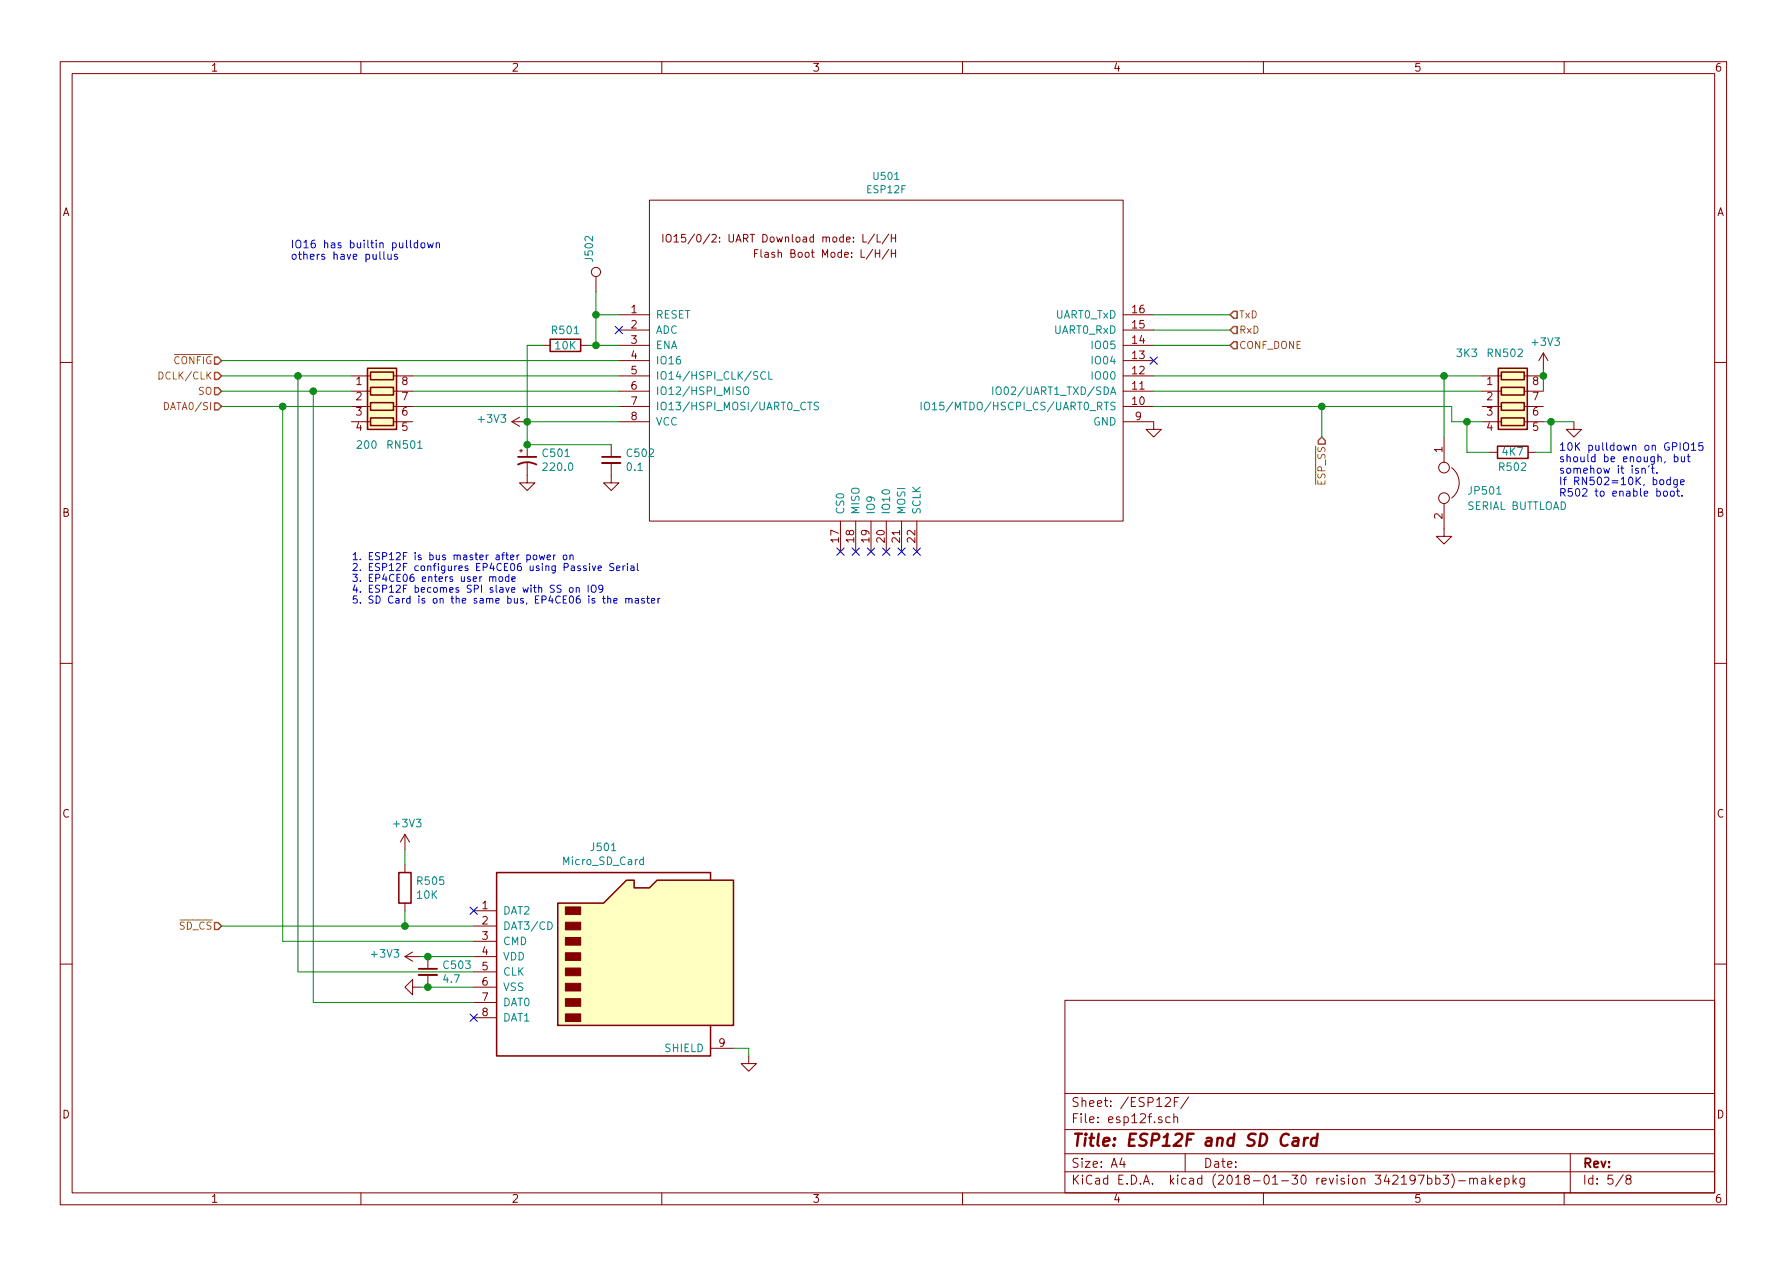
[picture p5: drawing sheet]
EESchema Schematic File Version 4
LIBS:shadok-cache
EELAYER 26 0
EELAYER END
$Descr A4 11693 8268
encoding utf-8
Sheet 5 8
Title "ESP12F and SD Card"
Date ""
Rev ""
Comp ""
Comment1 ""
Comment2 ""
Comment3 ""
Comment4 ""
$EndDescr
$Comp
L esp12f:ESP12F U501
U 1 1
P 5750 2300
F 0 "U501" H 5800 3459 47  0000 C CNN
F 1 "ESP12F" H 5800 3372 47  0000 C CNN
F 2 "ESP8266:ESP-12E_SMD" H 5750 2300 47  0001 C CNN
F 3 "" H 5750 2300 47  0001 C CNN
	1    5750 2300
	1    0    0    -1  
$EndComp
Wire Wire Line
	4050 2750 3450 2750
Wire Wire Line
	3450 2750 3450 2250
Wire Wire Line
	4050 2050 3900 2050
$Comp
L power:+3V3 #PWR0503
U 1 1
P 3450 2750
F 0 "#PWR0503" H 3450 2600 50  0001 C CNN
F 1 "+3V3" V 3465 2878 50  0000 L CNN
F 2 "" H 3450 2750 50  0001 C CNN
F 3 "" H 3450 2750 50  0001 C CNN
	1    3450 2750
	0    -1   -1   0   
$EndComp
$Comp
L device:R R501
U 1 1
P 3700 2250
F 0 "R501" V 3600 2250 50  0000 C CNN
F 1 "10K" V 3700 2250 50  0000 C CNN
F 2 "Resistors_SMD:R_0603" V 3630 2250 50  0001 C CNN
F 3 "" H 3700 2250 50  0001 C CNN
	1    3700 2250
	0    1    1    0   
$EndComp
Wire Wire Line
	4050 2250 3900 2250
Wire Wire Line
	3550 2250 3450 2250
NoConn ~ 4050 2150
Text HLabel 1450 2450 0    47   Input ~ 0
DCLK/CLK
Text HLabel 1450 2550 0    47   Input ~ 0
SO
Text HLabel 1450 2650 0    47   Input ~ 0
DATA0/SI
$Comp
L device:CP1_Small C501
U 1 1
P 3450 3000
F 0 "C501" H 3541 3046 50  0000 L CNN
F 1 "220.0" H 3541 2955 50  0000 L CNN
F 2 "Capacitors_Tantalum_SMD:CP_Tantalum_Case-D_EIA-7343-31_Reflow" H 3450 3000 50  0001 C CNN
F 3 "" H 3450 3000 50  0001 C CNN
	1    3450 3000
	1    0    0    -1  
$EndComp
$Comp
L device:C_Small C502
U 1 1
P 4000 3000
F 0 "C502" H 4092 3046 50  0000 L CNN
F 1 "0.1" H 4092 2955 50  0000 L CNN
F 2 "Capacitors_SMD:C_0603" H 4000 3000 50  0001 C CNN
F 3 "" H 4000 3000 50  0001 C CNN
	1    4000 3000
	1    0    0    -1  
$EndComp
$Comp
L power:GND #PWR0504
U 1 1
P 3450 3100
F 0 "#PWR0504" H 3450 2850 50  0001 C CNN
F 1 "GND" H 3455 2927 50  0001 C CNN
F 2 "" H 3450 3100 50  0001 C CNN
F 3 "" H 3450 3100 50  0001 C CNN
	1    3450 3100
	1    0    0    -1  
$EndComp
$Comp
L power:GND #PWR0505
U 1 1
P 4000 3100
F 0 "#PWR0505" H 4000 2850 50  0001 C CNN
F 1 "GND" H 4150 3000 50  0001 C CNN
F 2 "" H 4000 3100 50  0001 C CNN
F 3 "" H 4000 3100 50  0001 C CNN
	1    4000 3100
	1    0    0    -1  
$EndComp
Wire Wire Line
	3450 2750 3450 2900
Wire Wire Line
	3450 2900 4000 2900
Connection ~ 3450 2750
Connection ~ 3450 2900
Wire Wire Line
	4050 2350 1450 2350
Text HLabel 1450 2350 0    47   Input ~ 0
~CONFIG
Wire Wire Line
	7550 2250 8050 2250
Text HLabel 8050 2250 2    47   Input ~ 0
CONF_DONE
Wire Wire Line
	7550 2050 8050 2050
Wire Wire Line
	7550 2150 8050 2150
Text HLabel 8050 2050 2    47   Input ~ 0
TxD
Text HLabel 8050 2150 2    47   Input ~ 0
RxD
Text HLabel 8650 2850 3    47   Input ~ 0
~ESP_SS
Wire Wire Line
	7550 2650 8650 2650
Wire Wire Line
	7550 2450 9450 2450
$Comp
L power:GND #PWR0506
U 1 1
P 7550 2750
F 0 "#PWR0506" H 7550 2500 50  0001 C CNN
F 1 "GND" H 7700 2650 50  0001 C CNN
F 2 "" H 7550 2750 50  0001 C CNN
F 3 "" H 7550 2750 50  0001 C CNN
	1    7550 2750
	1    0    0    -1  
$EndComp
$Comp
L device:Jumper JP501
U 1 1
P 9450 3150
F 0 "JP501" V 9500 3300 50  0000 L CNN
F 1 "SERIAL BUTTLOAD" V 9600 3300 50  0000 L CNN
F 2 "Pin_Headers:Pin_Header_Straight_1x02" H 9450 3150 50  0001 C CNN
F 3 "" H 9450 3150 50  0001 C CNN
	1    9450 3150
	0    1    1    0   
$EndComp
Connection ~ 9450 2450
$Comp
L power:GND #PWR0510
U 1 1
P 9450 3450
F 0 "#PWR0510" H 9450 3200 50  0001 C CNN
F 1 "GND" H 9600 3350 50  0001 C CNN
F 2 "" H 9450 3450 50  0001 C CNN
F 3 "" H 9450 3450 50  0001 C CNN
	1    9450 3450
	1    0    0    -1  
$EndComp
Connection ~ 1950 2450
Wire Wire Line
	1950 2450 1450 2450
Connection ~ 1850 2650
Wire Wire Line
	1850 2650 1450 2650
Connection ~ 2050 2550
Wire Wire Line
	2050 2550 1450 2550
Text Notes 2300 3950 0    47   ~ 0
1. ESP12F is bus master after power on\n2. ESP12F configures EP4CE06 using Passive Serial\n3. EP4CE06 enters user mode\n4. ESP12F becomes SPI slave with SS on IO9\n5. SD Card is on the same bus, EP4CE06 is the master
Text HLabel 1450 6050 0    47   Input ~ 0
~SD_CS
NoConn ~ 5500 3600
NoConn ~ 5600 3600
NoConn ~ 5700 3600
NoConn ~ 5800 3600
NoConn ~ 5900 3600
NoConn ~ 6000 3600
$Comp
L conn:Micro_SD_Card J501
U 1 1
P 4000 6250
F 0 "J501" H 3950 6967 50  0000 C CNN
F 1 "Micro_SD_Card" H 3950 6876 50  0000 C CNN
F 2 "microsd:Conn_uSDcard" H 5150 6550 50  0001 C CNN
F 3 "http://katalog.we-online.de/em/datasheet/693072010801.pdf" H 4000 6250 50  0001 C CNN
	1    4000 6250
	1    0    0    -1  
$EndComp
NoConn ~ 3100 5950
Wire Wire Line
	3100 6150 1850 6150
$Comp
L power:+3V3 #PWR010
U 1 1
P 2750 6250
F 0 "#PWR010" H 2750 6100 50  0001 C CNN
F 1 "+3V3" V 2765 6378 50  0000 L CNN
F 2 "" H 2750 6250 50  0001 C CNN
F 3 "" H 2750 6250 50  0001 C CNN
	1    2750 6250
	0    -1   -1   0   
$EndComp
Wire Wire Line
	3100 6350 1950 6350
$Comp
L power:GND #PWR011
U 1 1
P 2750 6450
F 0 "#PWR011" H 2750 6200 50  0001 C CNN
F 1 "GND" H 2755 6277 50  0001 C CNN
F 2 "" H 2750 6450 50  0001 C CNN
F 3 "" H 2750 6450 50  0001 C CNN
	1    2750 6450
	0    1    1    0   
$EndComp
Wire Wire Line
	3100 6550 2050 6550
NoConn ~ 3100 6650
$Comp
L power:GND #PWR012
U 1 1
P 4900 6900
F 0 "#PWR012" H 4900 6650 50  0001 C CNN
F 1 "GND" H 4905 6727 50  0001 C CNN
F 2 "" H 4900 6900 50  0001 C CNN
F 3 "" H 4900 6900 50  0001 C CNN
	1    4900 6900
	1    0    0    -1  
$EndComp
Wire Wire Line
	4800 6850 4900 6850
Wire Wire Line
	4900 6850 4900 6900
Wire Wire Line
	1950 2450 1950 6350
Wire Wire Line
	2050 2550 2050 6550
Wire Wire Line
	1850 2650 1850 6150
$Comp
L device:C_Small C503
U 1 1
P 2800 6350
F 0 "C503" H 2892 6396 50  0000 L CNN
F 1 "4.7" H 2892 6305 50  0000 L CNN
F 2 "Capacitors_SMD:C_0805" H 2800 6350 50  0001 C CNN
F 3 "" H 2800 6350 50  0001 C CNN
	1    2800 6350
	1    0    0    -1  
$EndComp
Connection ~ 2800 6250
Wire Wire Line
	2800 6250 2750 6250
Connection ~ 2800 6450
Wire Wire Line
	2800 6450 2750 6450
Wire Wire Line
	1450 6050 2650 6050
Wire Wire Line
	2800 6250 3100 6250
Wire Wire Line
	2800 6450 3100 6450
$Comp
L device:R R505
U 1 1
P 2650 5800
F 0 "R505" H 2720 5846 50  0000 L CNN
F 1 "10K" H 2720 5755 50  0000 L CNN
F 2 "Resistors_SMD:R_0805" V 2580 5800 50  0001 C CNN
F 3 "" H 2650 5800 50  0001 C CNN
	1    2650 5800
	1    0    0    -1  
$EndComp
Wire Wire Line
	2650 5950 2650 6050
Connection ~ 2650 6050
Wire Wire Line
	2650 6050 3100 6050
$Comp
L power:+3V3 #PWR015
U 1 1
P 2650 5550
F 0 "#PWR015" H 2650 5400 50  0001 C CNN
F 1 "+3V3" H 2665 5723 50  0000 C CNN
F 2 "" H 2650 5550 50  0001 C CNN
F 3 "" H 2650 5550 50  0001 C CNN
	1    2650 5550
	1    0    0    -1  
$EndComp
Wire Wire Line
	2650 5550 2650 5650
Text Notes 1900 1700 0    50   ~ 0
IO16 has builtin pulldown\nothers have pullus
NoConn ~ 7550 2350
Wire Wire Line
	3900 2250 3900 2050
Connection ~ 3900 2250
Wire Wire Line
	3900 2250 3850 2250
Wire Wire Line
	2700 2450 4050 2450
Wire Wire Line
	2700 2550 4050 2550
Wire Wire Line
	2700 2650 4050 2650
$Comp
L conn:TEST_1P J502
U 1 1
P 3900 1900
F 0 "J502" V 3854 2088 50  0000 L CNN
F 1 "TEST_1P" V 3700 1900 50  0001 L CNN
F 2 "wirepads:WIREPAD_SMD_TINY" H 4100 1900 50  0001 C CNN
F 3 "" H 4100 1900 50  0001 C CNN
	1    3900 1900
	1    0    0    -1  
$EndComp
Wire Wire Line
	3900 1900 3900 2050
Connection ~ 3900 2050
$Comp
L device:R_Pack04 RN501
U 1 1
P 2500 2650
F 0 "RN501" V 2750 2800 50  0000 C CNN
F 1 "200" V 2750 2550 50  0000 C CNN
F 2 "Resistors_SMD:R_Array_Concave_4x0603" V 2775 2650 50  0001 C CNN
F 3 "" H 2500 2650 50  0001 C CNN
	1    2500 2650
	0    1    1    0   
$EndComp
Wire Wire Line
	1950 2450 2300 2450
Wire Wire Line
	2050 2550 2300 2550
Wire Wire Line
	1850 2650 2300 2650
$Comp
L device:R_Pack04 RN502
U 1 1
P 9900 2650
F 0 "RN502" V 9550 2600 50  0000 C CNN
F 1 "3K3" V 9550 2350 50  0000 C CNN
F 2 "Resistors_SMD:R_Array_Concave_4x0603" V 10175 2650 50  0001 C CNN
F 3 "" H 9900 2650 50  0001 C CNN
	1    9900 2650
	0    1    1    0   
$EndComp
Wire Wire Line
	10100 2550 10100 2450
Connection ~ 10100 2450
Wire Wire Line
	10100 2450 10100 2400
$Comp
L power:+3V3 #PWR03
U 1 1
P 10100 2400
F 0 "#PWR03" H 10100 2250 50  0001 C CNN
F 1 "+3V3" H 10115 2573 50  0000 C CNN
F 2 "" H 10100 2400 50  0001 C CNN
F 3 "" H 10100 2400 50  0001 C CNN
	1    10100 2400
	1    0    0    -1  
$EndComp
Wire Wire Line
	9450 2450 9700 2450
Wire Wire Line
	9450 2850 9450 2450
Wire Wire Line
	7550 2550 9700 2550
Wire Wire Line
	8650 2850 8650 2650
Connection ~ 8650 2650
Wire Wire Line
	9500 2650 9500 2750
Wire Wire Line
	9500 2750 9600 2750
$Comp
L power:GND #PWR018
U 1 1
P 10300 2750
F 0 "#PWR018" H 10300 2500 50  0001 C CNN
F 1 "GND" H 10450 2650 50  0001 C CNN
F 2 "" H 10300 2750 50  0001 C CNN
F 3 "" H 10300 2750 50  0001 C CNN
	1    10300 2750
	1    0    0    -1  
$EndComp
Wire Wire Line
	10100 2750 10150 2750
Wire Wire Line
	8650 2650 9500 2650
$Comp
L device:R R502
U 1 1
P 9900 2950
F 0 "R502" V 9800 2950 50  0000 C CNN
F 1 "4K7" V 9900 2950 50  0000 C CNN
F 2 "Resistors_SMD:R_0603" V 9830 2950 50  0001 C CNN
F 3 "" H 9900 2950 50  0001 C CNN
	1    9900 2950
	0    -1   -1   0   
$EndComp
Wire Wire Line
	9750 2950 9600 2950
Wire Wire Line
	9600 2950 9600 2750
Connection ~ 9600 2750
Wire Wire Line
	9600 2750 9700 2750
Wire Wire Line
	10050 2950 10150 2950
Wire Wire Line
	10150 2950 10150 2750
Connection ~ 10150 2750
Wire Wire Line
	10150 2750 10300 2750
Text Notes 10200 3250 0    50   ~ 0
10K pulldown on GPIO15\nshould be enough, but \nsomehow it isn't.\nIf RN502=10K, bodge \nR502 to enable boot.
$EndSCHEMATC
